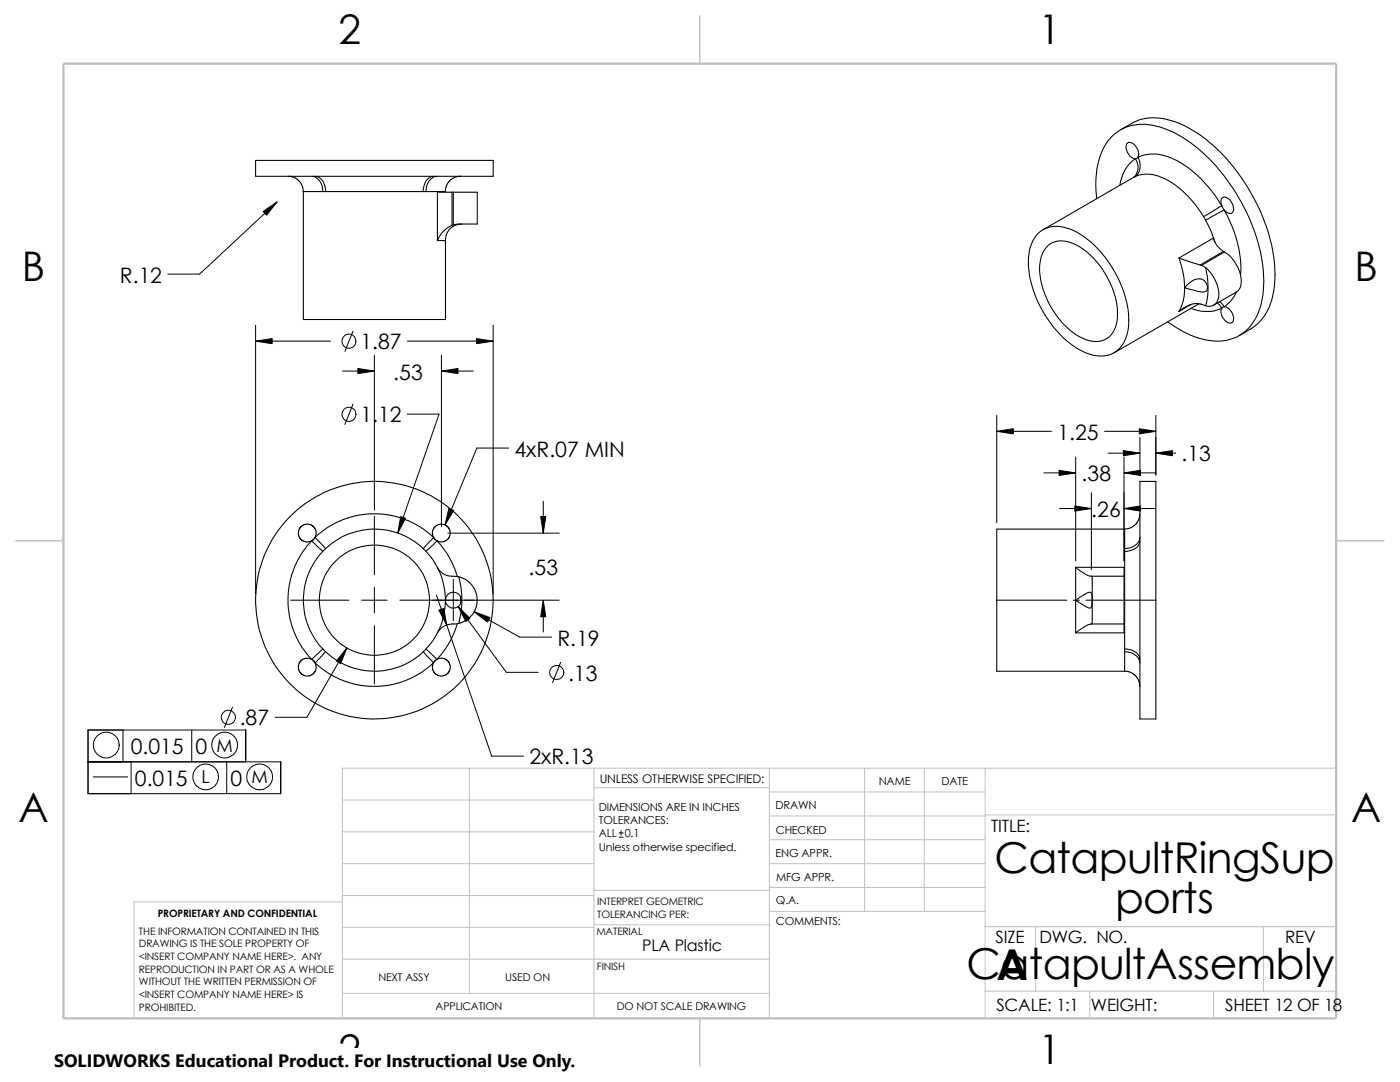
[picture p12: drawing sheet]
<svg xmlns="http://www.w3.org/2000/svg" width="279mm" height="216mm" viewBox="0 0 279 216" stroke-linecap="round" stroke-linejoin="round" font-family="sans-serif">
<g fill="none" stroke="#c0c0c0" stroke-width=".2">
<path d="M68.3 159.6h50.2M93.7 153.3v44.9M118.5 157.2h35M118.5 153.3v49.9M153.5 158h43.1M153.5 153.3v49.9M172.6 153.3v28.6M184.4 153.3v28.6M196.6 153.3v49.9M266.7 153.3h-198.4v49.9M68.3 180h-41.5v23.2M68.3 172.3h50.2"/>
<path d="M68.3 166h50.2M68.3 178.7h50.2M118.5 177.7h35.1M153.5 177.1h43.1M153.5 172.3h43.1M153.5 162.8h43.1M153.5 167.6h43.1M196.6 162.6h70.1M68.3 191.4h85.2M68.3 185h50.2M68.3 198.2h85.2M118.5 184.5h35.1"/>
<path d="M153.6 181.9h43M196.6 184.9h70.1M196.6 197.8h70.1M206.7 184.9v12.9M217.5 197.8v5.4M242.2 197.8v5.4M252.1 184.9v12.9"/>
</g>
<path d="M139.7 3.2v9.5M3.1 107.9h9.6M266.7 107.9h9.5M139.7 203.2v9.5" fill="none" stroke="#c0c0c0" stroke-width=".21"/>
<path d="M12.7 12.7h254v190.5h-254z" fill="none" stroke="#c0c0c0" stroke-width=".47"/>
<g fill="none" stroke="#000" stroke-width=".21">
<path d="M51 32h47.4v3.2h-47.4zM57.5 35.2l1.2 .2 1.1 .8 .6 1 .1 1M60.5 38.2h3.9M60.5 38.2v25.6h28.4v-15.8M62.2 35.2a2.77 2.77 0 0 1 2.2 3M62.9 35.2a2.37 2.37 0 0 1 2 2.2l.1 .8M64.4 38.2h.6M65 38.2h19.5M84.5 38.2h.5M85 38.2h3.9M86.5 35.2a2.37 2.37 0 0 0-2 2.2v.8M87.2 35.2a2.77 2.77 0 0 0-2.2 3"/>
<path d="M88.9 38.2v.2M90.2 38.4v6.6M90.2 38.4h.3M90.2 38.4h-2.9v9.6M90.5 38.4h4.7v6.3h-3.6l-1.1 .2M90.5 38.4v6.5M91.9 35.1l-1.2 .3-1.1 .8-.6 1-.1 1M218.9 39.7a16.5 16.5 0 0 1 2.1-11.5 8.7 8.7 0 0 1 9.6-3.1 24.7 24.7 0 0 1 12.2 8.2 37.4 37.4 0 0 1 9.4 21.9 13.8 13.8 0 0 1-2.9 10.2 9 9 0 0 1-9.4 2.2 20.2 20.2 0 0 1-6.9-3.4M223.6 25.9l2.2-1.3a10.3 10.3 0 0 1 9.4 0 30.7 30.7 0 0 1 13.7 12.7 33.1 33.1 0 0 1 5.5 19.3 11.1 11.1 0 0 1-4.4 8.8l-2.7 1.6M226.4 35.3a6.6 6.6 0 0 1 6 .3 20.3 20.3 0 0 1 7.8 7.6M226.4 35.3l-18.2 10.5M226.6 31.7a2.8 2.8 0 0 1-.5 3.7"/>
<path d="M226.6 31.7a7.5 7.5 0 0 0-3.1 5.3M227.1 31.4l-.5 .3M227.1 31.4a8.7 8.7 0 0 1 8 .8 24.4 24.4 0 0 1 8.7 8.9M227.1 31.4a2.28 2.28 0 0 0-1.8-3 1.44 1.44 0 0 0-.3 2.1 1.87 1.87 0 0 0 1.6 1.2M227.1 31.4a2.92 2.92 0 0 1-.7 3.9M87.3 48h1.6M90.2 45a5.7 5.7 0 0 0-2.9 3M90.5 44.9l-.3 .1M92.2 44.7a3.2 3.2 0 0 0-3.3 3.3M207.1 46.6a5.8 5.8 0 0 1 6.5-.9 20.9 20.9 0 0 1 10.6 12.2 14.2 14.2 0 0 1 .4 9.7 5.4 5.4 0 0 1-7.4 3 18.4 18.4 0 0 1-9.3-8.9 17.5 17.5 0 0 1-2.3-12.3l.6-1.5zM209.2 48.9a4.8 4.8 0 0 1 5.5 0 16.8 16.8 0 0 1 8.3 14.3 4.6 4.6 0 0 1-4.2 5 10.1 10.1 0 0 1-7.1-4.2 17.2 17.2 0 0 1-4.2-11 6.2 6.2 0 0 1 1.7-4.1zM235.3 51.5a18.5 18.5 0 0 1 1.1 5.9"/>
<path d="M235.3 51.5l4.2 1.4M236.4 57.4a9.2 9.2 0 0 1-1.1 4.7M237.1 56.7a2.52 2.52 0 0 1 3.3-.7 1.38 1.38 0 0 1 .2 2.2 5.7 5.7 0 0 1-3.1-.5l-1.1-.3zM239.5 52.9l.3 .1M239.8 53l.8 .4M240.2 43.2l.4 .7M240.6 43.9l1.1 2.3 .8 2.2M240.6 53.4a15.6 15.6 0 0 1 0 7.6M240.6 53.4a7.1 7.1 0 0 1 2.5 6.2 1.84 1.84 0 0 1-2.5 1.4M243.8 41.1l-3.6 2.1M243.8 41.1l.5 .8M243.8 41.1a1.16 1.16 0 0 1 .5-1.8 2.33 2.33 0 0 1 1.7 3.1 1.13 1.13 0 0 1-1.7-.5"/>
<path d="M244.2 50.2a4.7 4.7 0 0 1-2.1-2.7l-6.8 4M244.2 50.2l-4.7 2.7M244.2 50.2l.1 .1M244.3 41.9a23.1 23.1 0 0 1 3.3 13M244.3 41.9l-3.7 2M244.3 50.3l-4.5 2.7M244.3 50.3a6.9 6.9 0 0 1 3.3 6.9l-.5 .8-.4 .3M246.7 58.3l-4.5 2.6M246.7 58.3l-1.1 1.8-1.3 1.1M237.7 60.7l-2.4 1.4M239.3 60.6l-17 9.8M240.6 61a4.2 4.2 0 0 0-4.5 .6l-.8 .5"/>
<path d="M243 60.5l.8 1M243.4 60.2l.9 1M243.8 61.5a8 8 0 0 1-6.1 .1M244.3 61.2a2.28 2.28 0 0 1 1.7 3.1 1.35 1.35 0 0 1-1.9-.8 1.84 1.84 0 0 1-.3-2M244.3 61.2l-.5 .3M227.5 96.1h3.2v47.4h-3.2zM62.1 107.9l-2 2.7-1.6 3.3-.8 3.2-.2 3.6 .4 3 .8 2.4 1.5 3 2 2.5M62.2 108l2.2 2M62.9 107.2l2.1 2.3M62.9 107.2l.2-.8v-.4l-.7-1.1-.6-.3h-.5l-.6 .1-.6 .3-.5 .7-.1 .6 .3 1.1 .7 .5 .5 .2h.7l.5-.2M62.9 107.2l-.7 .7M86.5 107.2l-.2-.4v-.8l.6-1 .5-.3 .6-.1h.6l.6 .3 .6 1.1 .1 .4-.2 .8-.6 .7-.6 .2-.5 .1-.8-.3"/>
<path d="M86.5 107.2l-2.7-2.1-3.2-1.6-3.3-.8-3.6-.2-2.9 .5-2.4 .7-3 1.5-2.5 2M87.2 107.9l-.7-.7-2 2.3M87.2 107.9l2.4 3.2 1.1 2.3 .6 1.6M87.2 107.9l-2.2 2.1M87.3 113.2a3.5 3.5 0 0 0 3.7 1.8l.6 .1M91.6 115.1l.6 3.6-.2 3.4-.4 2.3M91.6 115.1l1.3 .5 1.3 1.2 .8 1.3 .2 1.6-.1 1.2-.8 1.7-1.1 1.1-1.6 .7M91.9 119.1v1.3M214.7 113.2h9.6v1.8M214.7 119.8v6.5M214.7 119.8l2.2-1.4 .6-.2h.2a4.7 4.7 0 0 1 0 3.1h-.1a6.7 6.7 0 0 1-2.9-1.5zM214.7 113.2v6.6"/>
<path d="M214.7 113.2l1.4 1.1 1.4 .6 6.8 .1M217.8 115l.2 .1v9.3l-.2 .1M224.3 115v9.5M224.5 105.6v3.9M224.5 110v19.5M224.5 105.6h-25.6v28.3h25.6M224.5 109.5v.5M227.5 102.5l-.3 1.2-.8 1.2-1 .5-.9 .2M227.5 107.9a2.36 2.36 0 0 1-2.3 2l-.7 .1M227.5 107.2a2.85 2.85 0 0 1-3 2.3M62.2 131.6l-.5-.2h-.8l-1 .6-.3 .6-.1 .6 .1 .6 .6 .7 .6 .3 .6 .1 .6-.1 .5-.3 .4-.5 .2-.5v-.8l-.2-.5M62.9 132.3l2.7 2.1 2.2 1.2 2.6 .8 3.4 .5h1.8l2-.2 3.2-.9 3.2-1.6 2.5-1.9"/>
<path d="M64.4 129.5l-2.2 2.1M65 130l-2.1 2.3-.7-.7M84.5 130l2 2.3M85 129.5l2.2 2.1-.2 .1-.5 .6M91.3 124.5l-.7 1.9-1.2 2.3-2.2 2.8 .5-.1h.7l.5 .1 .5 .4 .3 .6 .2 .6-.2 .9-.6 .6-.6 .3h-.8l-.6-.3-.5-.5-.3-.6v-.7l.2-.5M91.6 124.4l-.6 .1a3.6 3.6 0 0 0-3.7 1.8M224.3 124.5v1.8h-9.6M224.3 124.5h-6.6l-1 .4-2 1.4M224.5 133.9l1.1 .3 1.1 .8 .6 1 .2 1M224.5 130v3.9M224.5 130a2.85 2.85 0 0 1 3 2.3M224.5 129.5a2.74 2.74 0 0 1 3 2.1"/>
<path d="M224.5 129.5v.5"/>
<circle cx="74.7" cy="119.7" r="11"/>
<circle cx="74.7" cy="119.8" r="23.7"/>
<circle cx="74.7" cy="119.8" r="14.2"/>
<circle cx="90.5" cy="119.7" r="1.59"/>
</g>
<g fill="none" stroke="#000" stroke-width=".2">
<path d="M55.3 40.3l-15.5 14.4h-6.3M51 64.9v53.6M51 68.1h15M68.4 74h6.3M70.4 66.1l-1.6 4M74.7 70.9v30.9M81.3 68.1h17.1M88.1 70.9v34.2M88.1 74h6.3M98.4 64.9v53.6M70.4 80.6l-1.6 4.1M81.3 82.6h6.3l-8.2 23.8"/>
<path d="M101.5 89.4h-6.3l-6.4 15.3M198.9 82.9v21.4M198.9 86.1h10.9M208.3 94.4h6.4M214.7 91.2v20.7M217.8 98.3v15.4M220.4 86.1h10.3M221.1 90.4h6.4M224.3 91.2v20.7M224.3 94.4h6.4M227.5 87.2v7.6M230.7 82.9v11.9"/>
<path d="M230.7 90.4h3.9M58 119.8h11.6M72.2 119.8h5.1M74.7 103v11.7M74.7 117.2v5.1M79.8 119.8h31.8M87.1 118.7l11 32.2h6.4M89.4 106.4h22.2M90.5 115.6v8.3M108.4 100v6.4M108.4 119.8v6.3M198.9 119.8h14"/>
<path d="M211.5 101.5h6.3M214.2 119.8h1.2M216.7 119.8h14M224.3 101.5h6.4M69.2 129.3l-7.9 13.8h-6.4M74.7 124.8v11.7M91.4 121l9.6 13.2h6.4M94.7 122.1l9 5h6.4M111.9 132.2l-1.6 4M17.6 152h38.4v6.4h-38.4v-12.7h31.4v6.3M18.6 155h6.9M24.6 145.7v6.3"/>
<path d="M26.2 152v6.4M38.3 145.7v6.3M45.3 152v6.4M46.4 141.1l-1.6 4.1M123.6 167h.8M123.6 166.2h.8M124 165.8v.8"/>
<circle cx="69.6" cy="68.1" r="1.41"/>
<circle cx="69.6" cy="82.7" r="1.41"/>
<circle cx="111.1" cy="134.2" r="1.41"/>
<circle cx="21.2" cy="148.7" r="2.57"/>
<circle cx="41" cy="155" r="2.57"/>
<circle cx="44.8" cy="148.7" r="2.57"/>
<circle cx="45.6" cy="143.1" r="1.41"/>
<circle cx="51.8" cy="155" r="2.57"/>
</g>
<g fill="#000" stroke="#000" stroke-width=".2">
<path d="M52.5 42.2l2.8-1.9-2.1 2.6zM51 68.1l3.3-.5v1zM71.4 73.5l3.3 .5-3.3 .5zM88.1 74l3.3-.5v1zM95.1 67.6l3.3 .5-3.3 .5zM198.9 86.1l3.3-.5v1zM211.4 93.9l3.3 .5-3.3 .5zM224.3 94.4l3.3-.5v1zM224.2 89.9l3.3 .5-3.3 .5zM230.7 90.4l3.3-.5v1zM227.4 85.6l3.3 .5-3.3 .5zM80 103.1l.9 .3-1.5 3z"/>
<path d="M89.6 101.5l1 .4-1.8 2.8zM107.9 103.1h1l-.5 3.3zM108.4 119.8l.5 3.3h-1zM214.5 101l3.3 .5-3.3 .5zM224.3 101.5l3.3-.5v1zM69.2 129.3l-1.2 3.1-.9-.5zM87.6 121.8l1-.4 .6 3.3zM91.4 121l2.4 2.4-.8 .6zM94.7 122.1l3.1 1.1-.5 .9z"/>
</g>
<path d="M10.8 209.2h104.1v6.7h-104.1z" fill="#fff"/>
<g font-size="8.5">
<text x="198.5" y="174.1">CatapultRingSup</text>
<text x="222.5" y="182.2">ports</text>
<text x="192.9" y="195.3">CatapultAssembly</text>
<text x="198.8" y="195.5">A</text>
</g>
<g font-size="8.1">
<text x="67.6" y="8.8">2</text>
<text x="207.3" y="8.8">1</text>
<text x="4.4" y="56.1">B</text>
<text x="270.3" y="56.1">B</text>
<text x="3.7" y="164.1">A</text>
<text x="269.6" y="164.1">A</text>
<text x="67.6" y="212.3">2</text>
<text x="207.3" y="212.3">1</text>
</g>
<g font-size="4.2">
<text x="23.9" y="56.4">R.12</text>
<text x="71.9" y="69.7">1.87</text>
<text x="78.5" y="75.7">.53</text>
<text x="71.9" y="84.3">1.12</text>
<text x="211" y="87.7">1.25</text>
<text x="102.7" y="91.1">4xR.07 MIN</text>
<text x="235.8" y="92.1">.13</text>
<text x="215.8" y="96">.38</text>
<text x="217.8" y="103.2">.26</text>
<text x="105.5" y="114.7">.53</text>
<text x="111.2" y="128.8">R.19</text>
<text x="113.4" y="135.8">.13</text>
<text x="47.8" y="144.7">.87</text>
<text x="26.1" y="150.5">0.015</text>
<text x="39" y="150.5">0</text>
<text x="105.7" y="152.5">2xR.13</text>
<text x="26.9" y="156.8">0.015</text>
<text x="46" y="156.8">0</text>
</g>
<g font-size="3.6">
<text x="43.2" y="150">M</text>
<text x="40.2" y="156.3">L</text>
<text x="50.2" y="156.3">M</text>
<text x="10.8" y="213">SOLIDWORKS Educational Product. For Instructional Use Only.</text>
</g>
<g font-size="3.4">
<text x="197.8" y="166">TITLE:</text>
<text x="198.7" y="188.1">SIZE</text>
<text x="207.5" y="188.1">DWG. NO.</text>
<text x="256.5" y="188.2">REV</text>
<text x="198.8" y="201.7">SCALE: 1:1</text>
<text x="217.7" y="201.8">WEIGHT:</text>
<text x="244.5" y="201.7">SHEET 12 OF 18</text>
</g>
<text font-size="3.2" x="128.2" y="189.8">PLA Plastic</text>
<text font-size="2.4" x="119.7" y="156.2">UNLESS OTHERWISE SPECIFIED:</text>
<g font-size="2.2">
<text x="119.5" y="161.8">DIMENSIONS ARE IN INCHES</text>
<text x="154.8" y="161.5">DRAWN</text>
<text x="175.4" y="156.7">NAME</text>
<text x="187.9" y="156.7">DATE</text>
<text x="119.5" y="164.4">TOLERANCES:</text>
<text x="119.5" y="167.1">ALL</text>
<text x="124.7" y="167.1">0.1</text>
<text x="154.8" y="166.3">CHECKED</text>
<text x="119.5" y="169.8">Unless otherwise specified.</text>
<text x="154.8" y="171">ENG APPR.</text>
<text x="154.9" y="175.7">MFG APPR.</text>
<text x="154.9" y="184.7">COMMENTS:</text>
<text x="154.9" y="180.5">Q.A.</text>
</g>
<g font-size="2.1">
<text x="75.5" y="195.7">NEXT ASSY</text>
<text x="100.8" y="195.7">USED ON</text>
<text x="86.9" y="201.5">APPLICATION</text>
<text x="123.1" y="201.6">DO NOT SCALE DRAWING</text>
</g>
<g font-size="2">
<text x="31.5" y="183">PROPRIETARY AND CONFIDENTIAL</text>
<text x="119.2" y="180.6">INTERPRET GEOMETRIC</text>
<text x="119.2" y="183.1">TOLERANCING PER:</text>
<text x="27.7" y="186.5">THE INFORMATION CONTAINED IN THIS</text>
<text x="27.7" y="189.1">DRAWING IS THE SOLE PROPERTY OF</text>
<text x="27.7" y="191.6">&lt;INSERT COMPANY NAME HERE&gt;. ANY</text>
<text x="119" y="186.6">MATERIAL</text>
<text x="27.7" y="194.1">REPRODUCTION IN PART OR AS A WHOLE</text>
<text x="27.7" y="196.6">WITHOUT THE WRITTEN PERMISSION OF</text>
<text x="119.1" y="193.5">FINISH</text>
<text x="27.7" y="199.1">&lt;INSERT COMPANY NAME HERE&gt; IS</text>
<text x="27.7" y="201.7">PROHIBITED.</text>
</g>
</svg>
